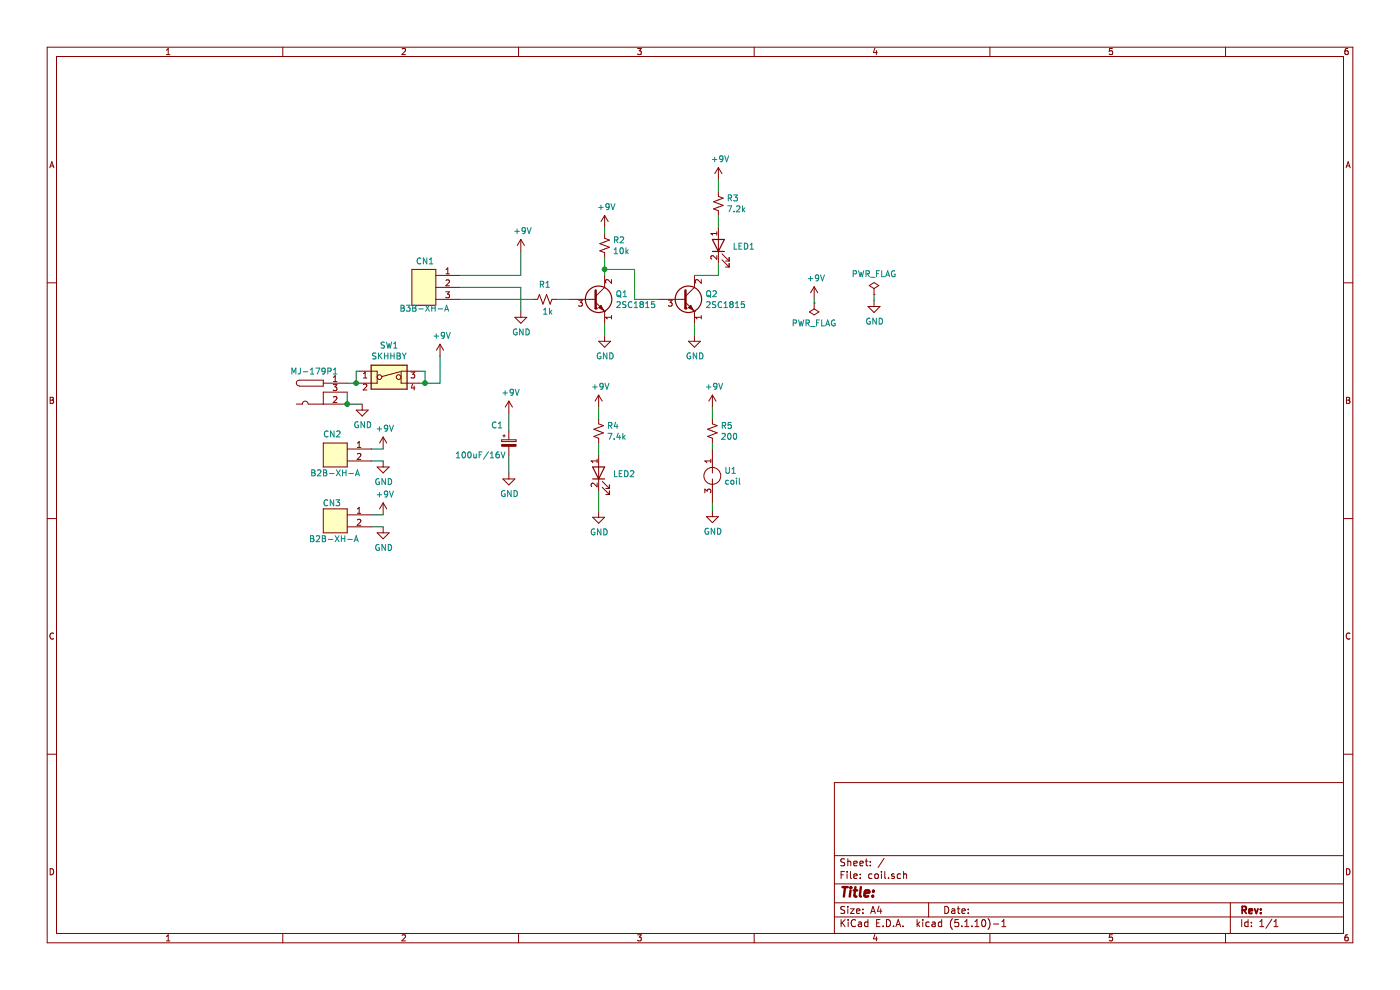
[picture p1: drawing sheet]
EESchema Schematic File Version 4
EELAYER 30 0
EELAYER END
$Descr A4 11693 8268
encoding utf-8
Sheet 1 1
Title ""
Date ""
Rev ""
Comp ""
Comment1 ""
Comment2 ""
Comment3 ""
Comment4 ""
$EndDescr
$Comp
L Device:R_Small_US R1
U 1 1
P 4550 2500
F 0 "R1" V 4425 2500 50  0000 C CNN
F 1 "1k" V 4650 2525 50  0000 C CNN
F 2 "R:R" H 4550 2500 50  0001 C CNN
F 3 "~" H 4550 2500 50  0001 C CNN
	1    4550 2500
	0    1    1    0   
$EndComp
$Comp
L coil-rescue:SKHHBY-sw_skhhby SW1
U 1 1
P 3250 3150
F 0 "SW1" H 3250 3417 50  0000 C CNN
F 1 "SKHHBY" H 3250 3326 50  0000 C CNN
F 2 "Switch_skhhby:SKHHBY" H 3250 3150 50  0001 C CNN
F 3 "" H 3250 3150 50  0001 C CNN
	1    3250 3150
	1    0    0    -1  
$EndComp
$Comp
L power:GND #PWR0103
U 1 1
P 4350 2600
F 0 "#PWR0103" H 4350 2350 50  0001 C CNN
F 1 "GND" H 4355 2427 50  0000 C CNN
F 2 "" H 4350 2600 50  0001 C CNN
F 3 "" H 4350 2600 50  0001 C CNN
	1    4350 2600
	1    0    0    -1  
$EndComp
Wire Wire Line
	4350 2400 4350 2600
Wire Wire Line
	4650 2500 4750 2500
$Comp
L power:GND #PWR0104
U 1 1
P 5050 2800
F 0 "#PWR0104" H 5050 2550 50  0001 C CNN
F 1 "GND" H 5055 2627 50  0000 C CNN
F 2 "" H 5050 2800 50  0001 C CNN
F 3 "" H 5050 2800 50  0001 C CNN
	1    5050 2800
	1    0    0    -1  
$EndComp
$Comp
L Device:R_Small_US R2
U 1 1
P 5050 2050
F 0 "R2" H 5118 2096 50  0000 L CNN
F 1 "10k" H 5118 2005 50  0000 L CNN
F 2 "R:R" H 5050 2050 50  0001 C CNN
F 3 "~" H 5050 2050 50  0001 C CNN
	1    5050 2050
	1    0    0    -1  
$EndComp
Wire Wire Line
	5050 2150 5050 2250
Wire Wire Line
	5050 2250 5300 2250
Wire Wire Line
	5300 2250 5300 2500
Connection ~ 5050 2250
$Comp
L Device:CP_Small C1
U 1 1
P 4250 3700
F 0 "C1" H 4100 3850 50  0000 L CNN
F 1 "100uF/16V" H 3800 3600 50  0000 L CNN
F 2 "C_5x11:C_D5" H 4250 3700 50  0001 C CNN
F 3 "~" H 4250 3700 50  0001 C CNN
	1    4250 3700
	1    0    0    -1  
$EndComp
$Comp
L power:GND #PWR0106
U 1 1
P 4250 3950
F 0 "#PWR0106" H 4250 3700 50  0001 C CNN
F 1 "GND" H 4255 3777 50  0000 C CNN
F 2 "" H 4250 3950 50  0001 C CNN
F 3 "" H 4250 3950 50  0001 C CNN
	1    4250 3950
	1    0    0    -1  
$EndComp
$Comp
L Device:R_Small_US R4
U 1 1
P 5000 3600
F 0 "R4" H 5068 3646 50  0000 L CNN
F 1 "7.4k" H 5068 3555 50  0000 L CNN
F 2 "R:R" H 5000 3600 50  0001 C CNN
F 3 "~" H 5000 3600 50  0001 C CNN
	1    5000 3600
	1    0    0    -1  
$EndComp
Wire Wire Line
	5000 3800 5000 3700
$Comp
L power:+9V #PWR0107
U 1 1
P 5000 3400
F 0 "#PWR0107" H 5000 3250 50  0001 C CNN
F 1 "+9V" H 5015 3573 50  0000 C CNN
F 2 "" H 5000 3400 50  0001 C CNN
F 3 "" H 5000 3400 50  0001 C CNN
	1    5000 3400
	1    0    0    -1  
$EndComp
Wire Wire Line
	5000 3500 5000 3400
$Comp
L power:+9V #PWR0109
U 1 1
P 3200 4300
F 0 "#PWR0109" H 3200 4150 50  0001 C CNN
F 1 "+9V" H 3215 4473 50  0000 C CNN
F 2 "" H 3200 4300 50  0001 C CNN
F 3 "" H 3200 4300 50  0001 C CNN
	1    3200 4300
	1    0    0    -1  
$EndComp
$Comp
L power:+9V #PWR0110
U 1 1
P 3200 3750
F 0 "#PWR0110" H 3200 3600 50  0001 C CNN
F 1 "+9V" H 3215 3923 50  0000 C CNN
F 2 "" H 3200 3750 50  0001 C CNN
F 3 "" H 3200 3750 50  0001 C CNN
	1    3200 3750
	1    0    0    -1  
$EndComp
$Comp
L power:GND #PWR0111
U 1 1
P 3200 3850
F 0 "#PWR0111" H 3200 3600 50  0001 C CNN
F 1 "GND" H 3205 3677 50  0000 C CNN
F 2 "" H 3200 3850 50  0001 C CNN
F 3 "" H 3200 3850 50  0001 C CNN
	1    3200 3850
	1    0    0    -1  
$EndComp
$Comp
L power:GND #PWR0112
U 1 1
P 3200 4400
F 0 "#PWR0112" H 3200 4150 50  0001 C CNN
F 1 "GND" H 3205 4227 50  0000 C CNN
F 2 "" H 3200 4400 50  0001 C CNN
F 3 "" H 3200 4400 50  0001 C CNN
	1    3200 4400
	1    0    0    -1  
$EndComp
Wire Wire Line
	3100 3750 3200 3750
Wire Wire Line
	3200 3850 3100 3850
Wire Wire Line
	3100 4400 3200 4400
Wire Wire Line
	3100 4300 3200 4300
Wire Wire Line
	3675 3200 3675 2975
$Comp
L power:+9V #PWR0114
U 1 1
P 3675 2975
F 0 "#PWR0114" H 3675 2825 50  0001 C CNN
F 1 "+9V" H 3690 3148 50  0000 C CNN
F 2 "" H 3675 2975 50  0001 C CNN
F 3 "" H 3675 2975 50  0001 C CNN
	1    3675 2975
	1    0    0    -1  
$EndComp
Wire Wire Line
	6000 1600 6000 1500
$Comp
L power:+9V #PWR0115
U 1 1
P 6000 1500
F 0 "#PWR0115" H 6000 1350 50  0001 C CNN
F 1 "+9V" H 6015 1673 50  0000 C CNN
F 2 "" H 6000 1500 50  0001 C CNN
F 3 "" H 6000 1500 50  0001 C CNN
	1    6000 1500
	1    0    0    -1  
$EndComp
Wire Wire Line
	5800 2300 6000 2300
$Comp
L Device:R_Small_US R3
U 1 1
P 6000 1700
F 0 "R3" H 6068 1746 50  0000 L CNN
F 1 "7.2k" H 6068 1655 50  0000 L CNN
F 2 "R:R" H 6000 1700 50  0001 C CNN
F 3 "~" H 6000 1700 50  0001 C CNN
	1    6000 1700
	1    0    0    -1  
$EndComp
Wire Wire Line
	5500 2500 5300 2500
$Comp
L coil-rescue:2PIN-cn_connectors CN2
U 1 1
P 2800 3800
F 0 "CN2" H 2825 3975 50  0000 C CNN
F 1 "B2B-XH-A" H 2800 3650 50  0000 C CNN
F 2 "XH_connector:XH-2pins" H 2800 3800 60  0001 C CNN
F 3 "" H 2800 3800 60  0001 C CNN
	1    2800 3800
	-1   0    0    -1  
$EndComp
$Comp
L coil-rescue:2PIN-cn_connectors CN3
U 1 1
P 2800 4350
F 0 "CN3" H 2750 4500 50  0000 L CNN
F 1 "B2B-XH-A" H 2600 4200 50  0000 L CNN
F 2 "XH_connector:XH-2pins" H 2800 4350 60  0001 C CNN
F 3 "" H 2800 4350 60  0001 C CNN
	1    2800 4350
	-1   0    0    -1  
$EndComp
$Comp
L Device:R_Small_US R5
U 1 1
P 5950 3600
F 0 "R5" H 6018 3646 50  0000 L CNN
F 1 "200" H 6018 3555 50  0000 L CNN
F 2 "R:R" H 5950 3600 50  0001 C CNN
F 3 "~" H 5950 3600 50  0001 C CNN
	1    5950 3600
	1    0    0    -1  
$EndComp
Wire Wire Line
	3500 3200 3550 3200
Wire Wire Line
	3500 3100 3550 3100
Wire Wire Line
	3550 3100 3550 3200
Connection ~ 3550 3200
Wire Wire Line
	3550 3200 3675 3200
Wire Wire Line
	3000 3100 2975 3100
Wire Wire Line
	2975 3100 2975 3200
Wire Wire Line
	2975 3200 3000 3200
Wire Wire Line
	5050 2800 5050 2700
$Comp
L power:GND #PWR0113
U 1 1
P 3025 3375
F 0 "#PWR0113" H 3025 3125 50  0001 C CNN
F 1 "GND" H 3030 3202 50  0000 C CNN
F 2 "" H 3025 3375 50  0001 C CNN
F 3 "" H 3025 3375 50  0001 C CNN
	1    3025 3375
	1    0    0    -1  
$EndComp
$Comp
L coil-rescue:MJ-179P-cp1_small MJ-179P1
U 1 1
P 2700 3075
F 0 "MJ-179P1" H 2625 3050 50  0000 C CNN
F 1 "MJ-179P" H 2695 3084 50  0001 C CNN
F 2 "mj-179p:MJ179P" H 2700 3075 50  0001 C CNN
F 3 "" H 2700 3075 50  0001 C CNN
	1    2700 3075
	1    0    0    -1  
$EndComp
Wire Wire Line
	2900 3275 2900 3375
Wire Wire Line
	2895 3375 2900 3375
Connection ~ 2900 3375
Wire Wire Line
	2900 3375 3025 3375
$Comp
L power:GND #PWR0118
U 1 1
P 5950 4265
F 0 "#PWR0118" H 5950 4015 50  0001 C CNN
F 1 "GND" H 5955 4092 50  0000 C CNN
F 2 "" H 5950 4265 50  0001 C CNN
F 3 "" H 5950 4265 50  0001 C CNN
	1    5950 4265
	1    0    0    -1  
$EndComp
$Comp
L coil-rescue:coil U1
U 1 1
P 5950 4075
F 0 "U1" H 6049 4221 50  0000 L CNN
F 1 "coil" H 6049 4130 50  0000 L CNN
F 2 "socket:socket-3pins" H 5925 3875 50  0001 C CNN
F 3 "" H 5925 3875 50  0001 C CNN
	1    5950 4075
	1    0    0    -1  
$EndComp
Wire Wire Line
	5950 4200 5950 4265
Wire Wire Line
	5950 3700 5950 3750
Wire Wire Line
	2975 3200 2900 3200
Connection ~ 2975 3200
Wire Wire Line
	5050 2250 5050 2300
$Comp
L coil-rescue:3PIN-cn_connectors CN1
U 1 1
P 3540 2400
F 0 "CN1" H 3550 2620 50  0000 C CNN
F 1 "B3B-XH-A" H 3545 2225 50  0000 C CNN
F 2 "XH_connector:XH-3pins" H 3540 2400 60  0001 C CNN
F 3 "" H 3540 2400 60  0001 C CNN
	1    3540 2400
	1    0    0    -1  
$EndComp
Wire Wire Line
	5050 1950 5050 1900
$Comp
L power:+9V #PWR0101
U 1 1
P 5050 1900
F 0 "#PWR0101" H 5050 1750 50  0001 C CNN
F 1 "+9V" H 5065 2073 50  0000 C CNN
F 2 "" H 5050 1900 50  0001 C CNN
F 3 "" H 5050 1900 50  0001 C CNN
	1    5050 1900
	1    0    0    -1  
$EndComp
Wire Wire Line
	4250 3450 4250 3600
$Comp
L power:+9V #PWR0105
U 1 1
P 4250 3450
F 0 "#PWR0105" H 4250 3300 50  0001 C CNN
F 1 "+9V" H 4265 3623 50  0000 C CNN
F 2 "" H 4250 3450 50  0001 C CNN
F 3 "" H 4250 3450 50  0001 C CNN
	1    4250 3450
	1    0    0    -1  
$EndComp
Wire Wire Line
	5800 2700 5800 2800
$Comp
L power:GND #PWR0116
U 1 1
P 5800 2800
F 0 "#PWR0116" H 5800 2550 50  0001 C CNN
F 1 "GND" H 5805 2627 50  0000 C CNN
F 2 "" H 5800 2800 50  0001 C CNN
F 3 "" H 5800 2800 50  0001 C CNN
	1    5800 2800
	1    0    0    -1  
$EndComp
Wire Wire Line
	5000 4100 5000 4270
$Comp
L power:GND #PWR0108
U 1 1
P 5000 4270
F 0 "#PWR0108" H 5000 4020 50  0001 C CNN
F 1 "GND" H 5005 4097 50  0000 C CNN
F 2 "" H 5000 4270 50  0001 C CNN
F 3 "" H 5000 4270 50  0001 C CNN
	1    5000 4270
	1    0    0    -1  
$EndComp
Wire Wire Line
	4350 2300 4350 2100
$Comp
L power:+9V #PWR0102
U 1 1
P 4350 2100
F 0 "#PWR0102" H 4350 1950 50  0001 C CNN
F 1 "+9V" H 4365 2273 50  0000 C CNN
F 2 "" H 4350 2100 50  0001 C CNN
F 3 "" H 4350 2100 50  0001 C CNN
	1    4350 2100
	1    0    0    -1  
$EndComp
$Comp
L power:+9V #PWR0117
U 1 1
P 5950 3400
F 0 "#PWR0117" H 5950 3250 50  0001 C CNN
F 1 "+9V" H 5965 3573 50  0000 C CNN
F 2 "" H 5950 3400 50  0001 C CNN
F 3 "" H 5950 3400 50  0001 C CNN
	1    5950 3400
	1    0    0    -1  
$EndComp
Wire Wire Line
	5950 3400 5950 3500
Wire Wire Line
	4250 3800 4250 3950
$Comp
L power:PWR_FLAG #FLG0101
U 1 1
P 6800 2530
F 0 "#FLG0101" H 6800 2605 50  0001 C CNN
F 1 "PWR_FLAG" H 6800 2703 50  0000 C CNN
F 2 "" H 6800 2530 50  0001 C CNN
F 3 "~" H 6800 2530 50  0001 C CNN
	1    6800 2530
	-1   0    0    1   
$EndComp
$Comp
L power:PWR_FLAG #FLG0102
U 1 1
P 7300 2460
F 0 "#FLG0102" H 7300 2535 50  0001 C CNN
F 1 "PWR_FLAG" H 7300 2633 50  0000 C CNN
F 2 "" H 7300 2460 50  0001 C CNN
F 3 "~" H 7300 2460 50  0001 C CNN
	1    7300 2460
	1    0    0    -1  
$EndComp
$Comp
L power:+9V #PWR0119
U 1 1
P 6800 2495
F 0 "#PWR0119" H 6800 2345 50  0001 C CNN
F 1 "+9V" H 6815 2668 50  0000 C CNN
F 2 "" H 6800 2495 50  0001 C CNN
F 3 "" H 6800 2495 50  0001 C CNN
	1    6800 2495
	1    0    0    -1  
$EndComp
$Comp
L power:GND #PWR0120
U 1 1
P 7300 2510
F 0 "#PWR0120" H 7300 2260 50  0001 C CNN
F 1 "GND" H 7305 2337 50  0000 C CNN
F 2 "" H 7300 2510 50  0001 C CNN
F 3 "" H 7300 2510 50  0001 C CNN
	1    7300 2510
	1    0    0    -1  
$EndComp
Wire Wire Line
	7300 2460 7300 2510
Wire Wire Line
	6800 2495 6800 2530
Wire Wire Line
	3840 2300 4350 2300
Wire Wire Line
	3840 2400 4350 2400
Wire Wire Line
	3840 2500 4450 2500
$Comp
L Transistor_BJT:2SC1815 Q1
U 1 1
P 4950 2500
F 0 "Q1" H 5140 2546 50  0000 L CNN
F 1 "2SC1815" H 5140 2455 50  0000 L CNN
F 2 "Package_TO_SOT_THT:TO-92_Inline" H 5150 2425 50  0001 L CIN
F 3 "https://media.digikey.com/pdf/Data%20Sheets/Toshiba%20PDFs/2SC1815.pdf" H 4950 2500 50  0001 L CNN
	1    4950 2500
	1    0    0    -1  
$EndComp
$Comp
L Transistor_BJT:2SC1815 Q2
U 1 1
P 5700 2500
F 0 "Q2" H 5890 2546 50  0000 L CNN
F 1 "2SC1815" H 5890 2455 50  0000 L CNN
F 2 "Package_TO_SOT_THT:TO-92_Inline" H 5900 2425 50  0001 L CIN
F 3 "https://media.digikey.com/pdf/Data%20Sheets/Toshiba%20PDFs/2SC1815.pdf" H 5700 2500 50  0001 L CNN
	1    5700 2500
	1    0    0    -1  
$EndComp
$Comp
L Led_SLI:Led_SLI LED1
U 1 1
P 6000 2025
F 0 "LED1" V 6032 2143 50  0000 L CNN
F 1 "Led_SLI" V 6077 2143 50  0001 L CNN
F 2 "led-OS:led-os" H 5750 1950 50  0001 C CNN
F 3 "" H 5750 1950 50  0001 C CNN
	1    6000 2025
	0    1    1    0   
$EndComp
Wire Wire Line
	6000 2200 6000 2300
Wire Wire Line
	6000 1800 6000 1900
$Comp
L Led_SLI:Led_SLI LED2
U 1 1
P 5000 3925
F 0 "LED2" V 5032 4043 50  0000 L CNN
F 1 "Led_SLI" V 5077 4043 50  0001 L CNN
F 2 "led-OS:led-os" H 4750 3850 50  0001 C CNN
F 3 "" H 4750 3850 50  0001 C CNN
	1    5000 3925
	0    1    1    0   
$EndComp
$EndSCHEMATC
